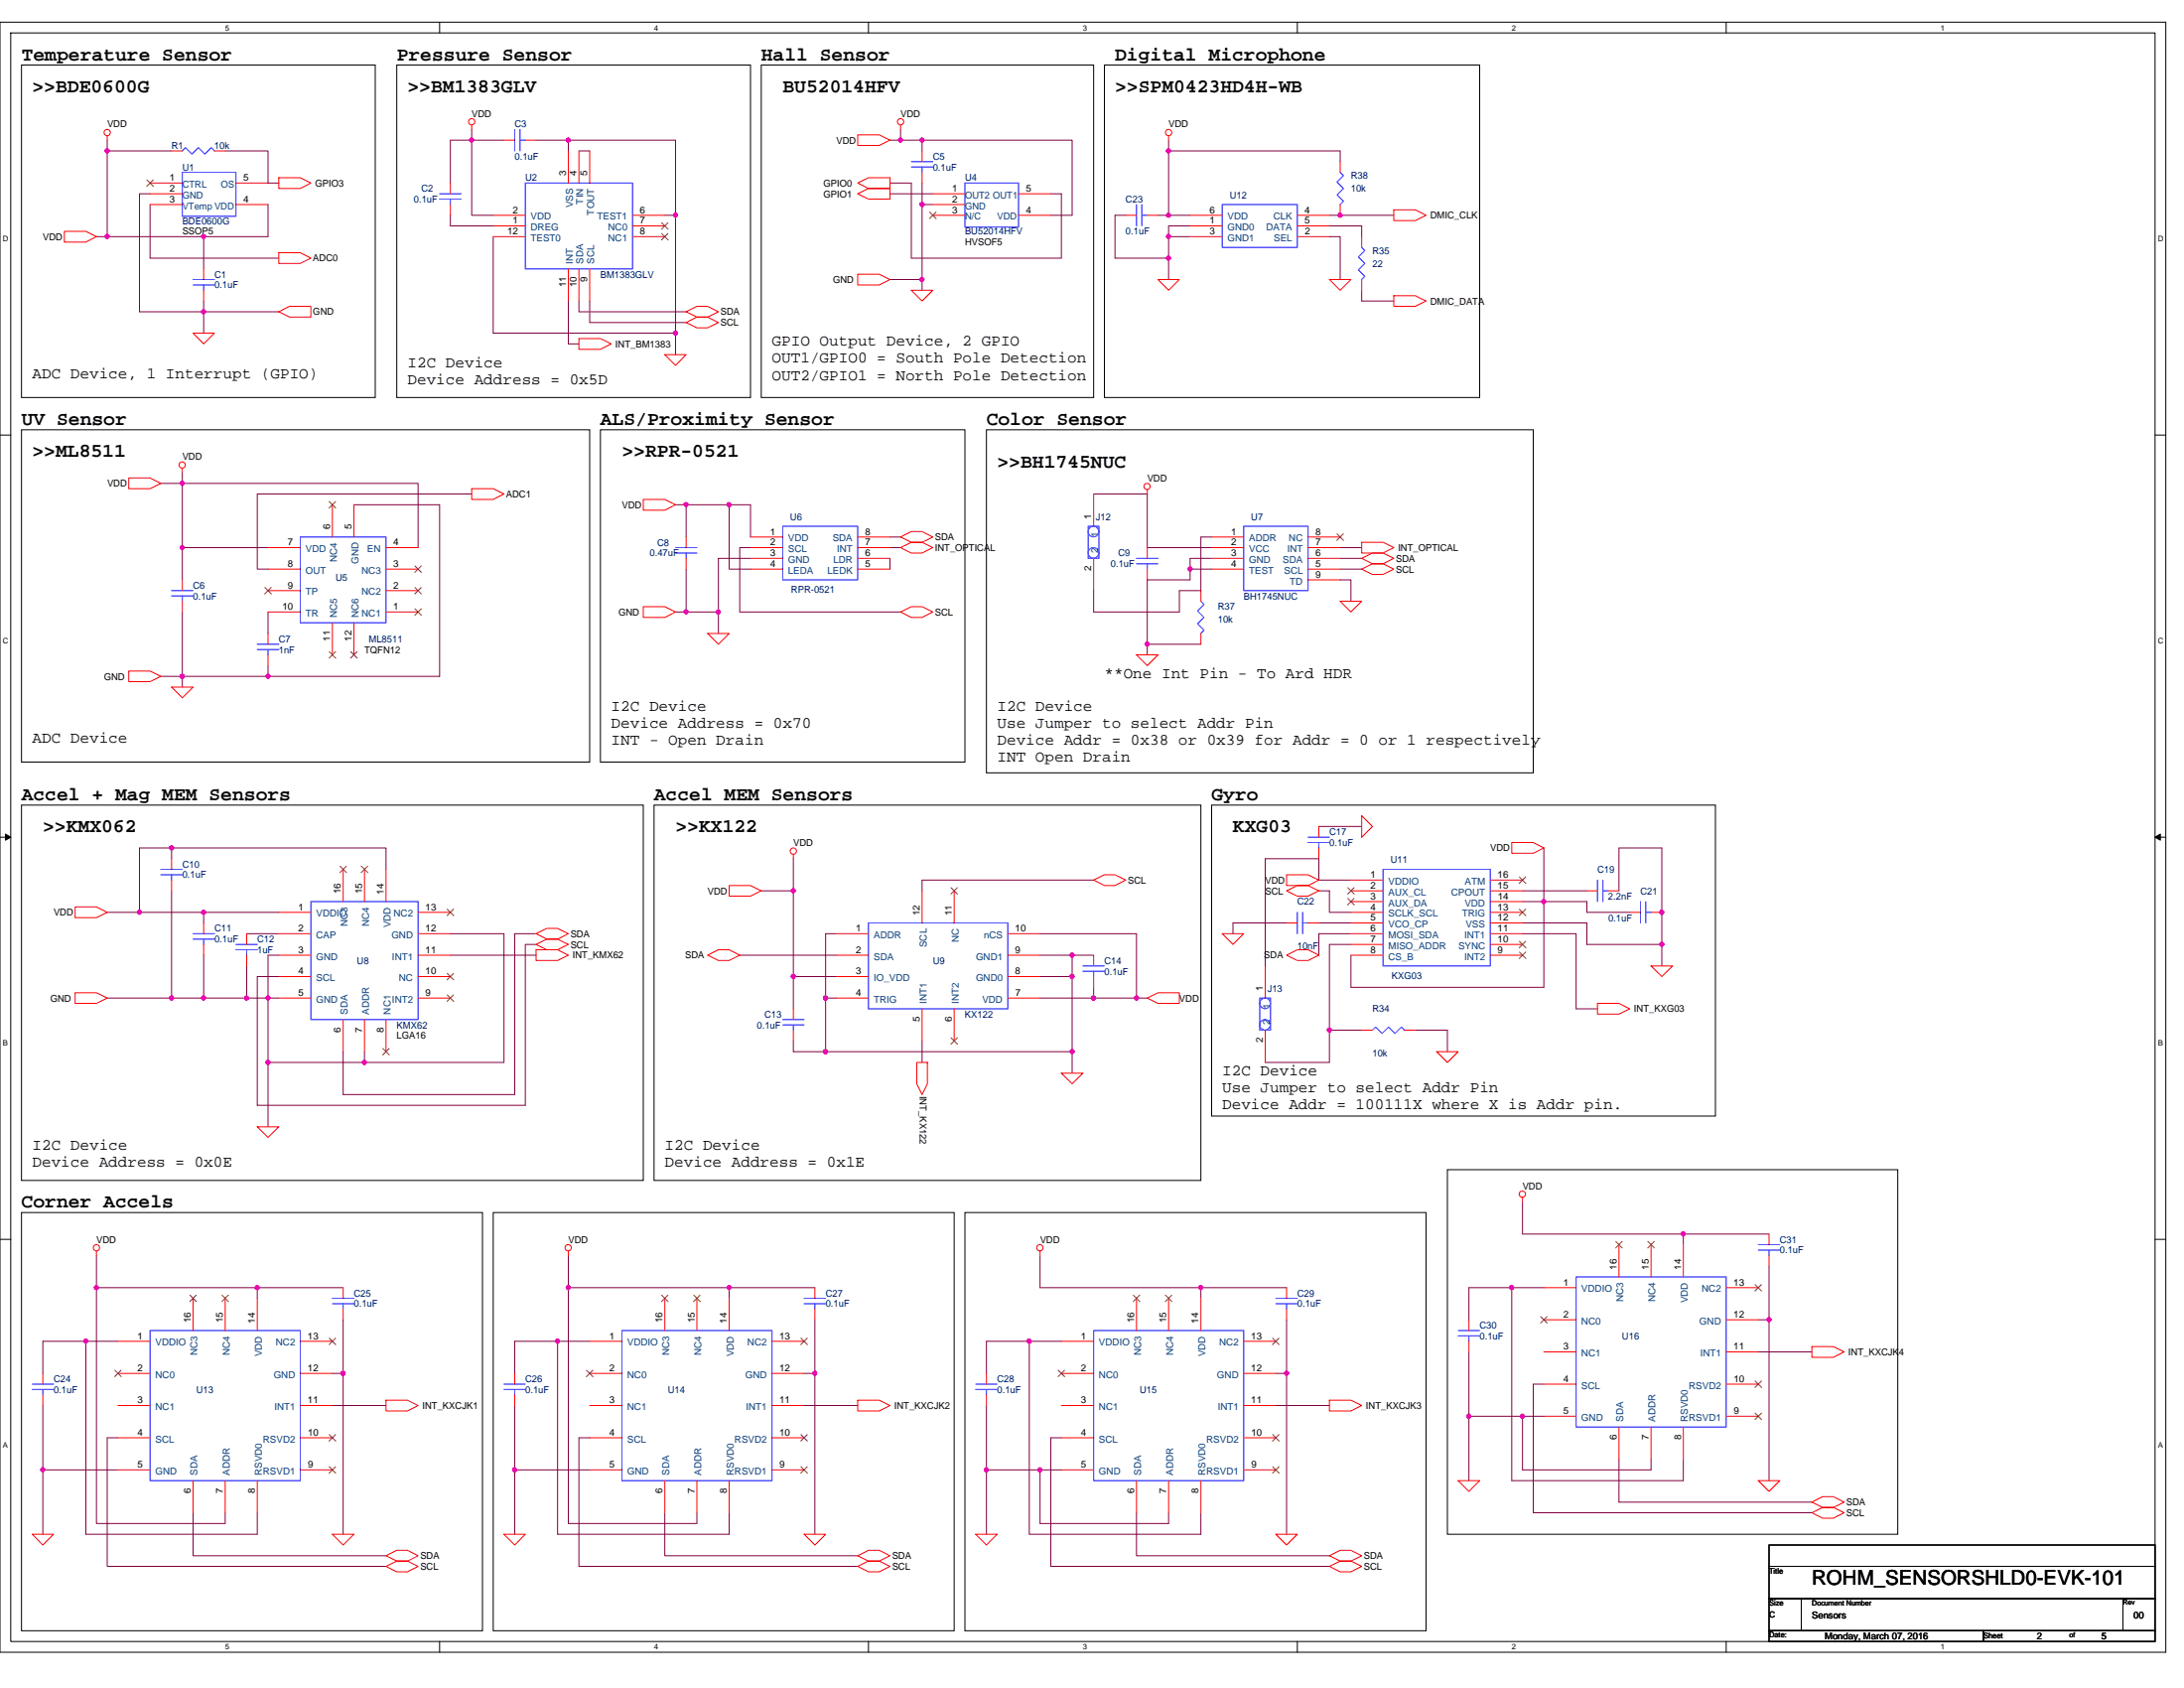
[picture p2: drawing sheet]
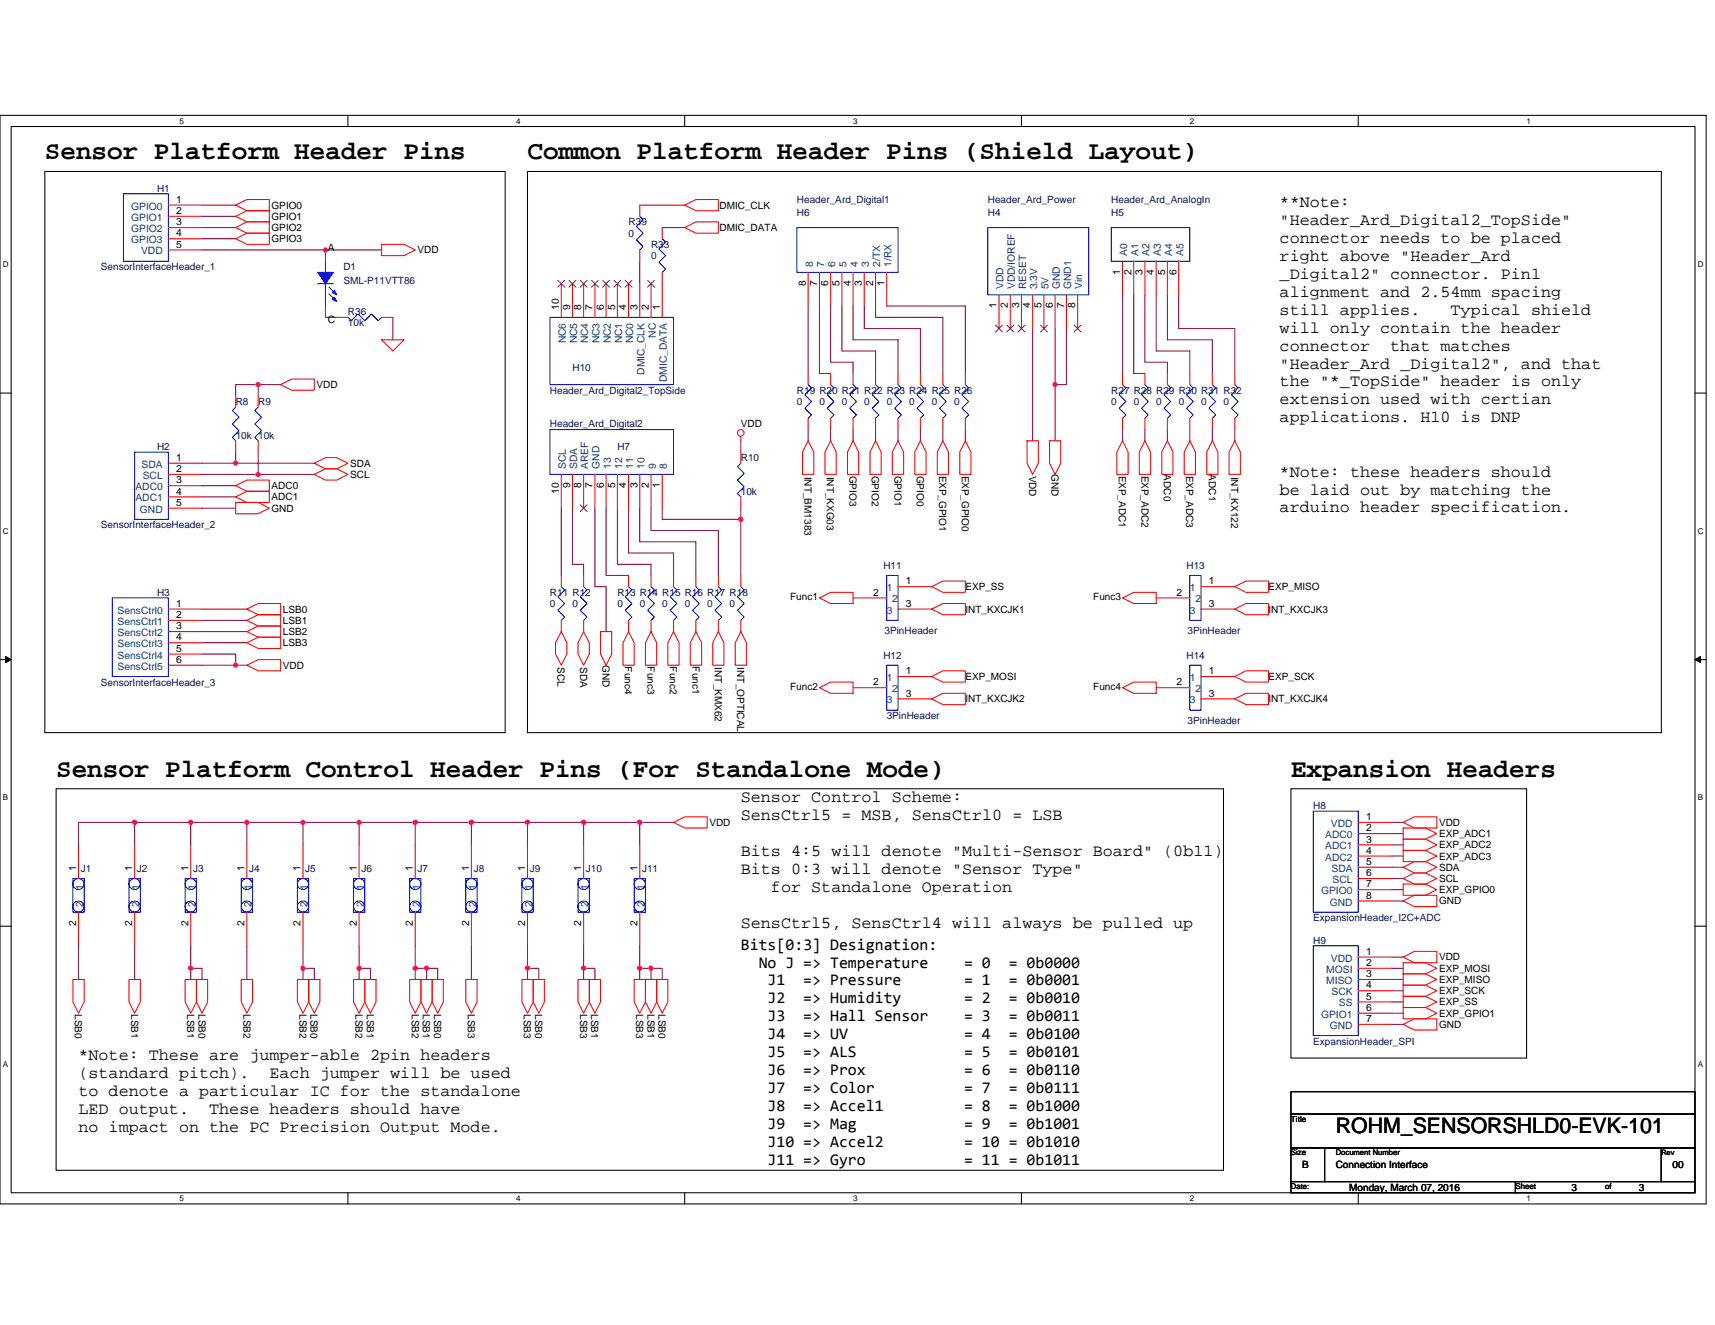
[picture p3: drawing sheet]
# OrCAD Capture schematic ROHM_SENSORSHLD0-EVK-101_SCH_REV00_2015-05-18.DSN

## Sheets
1 P01: RevisionHist: title: ROHM_SENSORSHLD0-EVK-101; rev: 00; note: Table of Contents/Revision History
2 P03: Sensors: size C; note: Sensors
3 P02: Connection Interface: size B; note: Connection Interface

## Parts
sheet P02: Connection Interface
D1  SML-P11VTT86  [LED0402]
H1  SensorInterfaceHeader_1  [HDR_THVT_1X5_100]
H2  SensorInterfaceHeader_2  [HDR_THVT_1X5_100]
H3  SensorInterfaceHeader_3  [HDR_THVT_1X6_100]
H4  Header_Ard_Power  [HDR_THVT_1X8_100]
H5  Header_Ard_AnalogIn  [HDR_THVT_1X6_100]
H6  Header_Ard_Digital1  [HDR_THVT_1X8_100]
H7  Header_Ard_Digital2  [HDR_THVT_1X10_100]
H8  ExpansionHeader_I2C+ADC  [HDR_THVT_1X8_100]
H9  ExpansionHeader_SPI  [HDR_THVT_1X7_100]
H10  Header_Ard_Digital2_TopSide  [HDR_THVT_1X10_100]
H11  3PinHeader  [HDR_THVT_1X3_100]
H12  3PinHeader  [HDR_THVT_1X3_100]
H13  3PinHeader  [HDR_THVT_1X3_100]
H14  3PinHeader  [HDR_THVT_1X3_100]
J1  2-Pin Header  [HDR_THVT_1X2_100]
J2  2-Pin Header  [HDR_THVT_1X2_100]
J3  2-Pin Header  [HDR_THVT_1X2_100]
J4  2-Pin Header  [HDR_THVT_1X2_100]
J5  2-Pin Header  [HDR_THVT_1X2_100]
J6  2-Pin Header  [HDR_THVT_1X2_100]
J7  2-Pin Header  [HDR_THVT_1X2_100]
J8  2-Pin Header  [HDR_THVT_1X2_100]
J9  2-Pin Header  [HDR_THVT_1X2_100]
J10  2-Pin Header  [HDR_THVT_1X2_100]
J11  2-Pin Header  [HDR_THVT_1X2_100]
R8  10k  [R0603]
R9  10k  [R0603]
R10  10k  [R0603]
R11  0  [R0603]
R12  0  [R0603]
R13  0  [R0603]
R14  0  [R0603]
R15  0  [R0603]
R16  0  [R0603]
R17  0  [R0603]
R18  0  [R0603]
R19  0  [R0603]
R20  0  [R0603]
R21  0  [R0603]
R22  0  [R0603]
R23  0  [R0603]
R24  0  [R0603]
R25  0  [R0603]
R26  0  [R0603]
R27  0  [R0603]
R28  0  [R0603]
R29  0  [R0603]
R30  0  [R0603]
R31  0  [R0603]
R32  0  [R0603]
R33  0  [R0603]
R36  10k  [R0603]
R39  0  [R0603]
sheet P03: Sensors
C1  0.1uF  [C0402]
C2  0.1uF  [C0402]
C3  0.1uF  [C0402]
C5  0.1uF  [C0402]
C6  0.1uF  [C0402]
C7  1nF  [C0402]
C8  0.47uF  [C0402]
C9  0.1uF  [C0402]
C10  0.1uF  [C0402]
C11  0.1uF  [C0402]
C12  1uF  [C0402]
C13  0.1uF  [C0402]
C14  0.1uF  [C0402]
C17  0.1uF  [C0402]
C19  2.2nF  [C0402]
C21  0.1uF  [C0402]
C22  10nF  [C0402]
C23  0.1uF  [C0402]
C24  0.1uF  [C0402]
C25  0.1uF  [C0402]
C26  0.1uF  [C0402]
C27  0.1uF  [C0402]
C28  0.1uF  [C0402]
C29  0.1uF  [C0402]
C30  0.1uF  [C0402]
C31  0.1uF  [C0402]
J12  2-Pin Header  [HDR_THVT_1X2_100]
J13  2-Pin Header  [HDR_THVT_1X2_100]
R1  10k  [R0603]
R34  10k  [R0603]
R35  22  [R0603]
R37  10k  [R0603]
R38  10k  [R0603]
U1  BDE0600G  [SSOP5]
U2  BM1383GLV  [BM1383GLV]
U4  BU52014HFV  [HVSOF5]
U5  ML8511  [TQFN12]
U6  RPR-0521  [IC_3P94X2P36]
U7  BH1745NUC  [BH1745NUC]
U8  KMX62  [LGA_3x3x0P9]
U9  KX122  [LGA_2x2x0P9]
U11  KXG03  [LGA_3x3x0P9]
U12  SPM0423HD4H-WB  [IC_4P72X3P76]
U13  EVAL-KXCJK-1013  [LGA_3X3X0P9]
U14  EVAL-KXCJK-1013  [LGA_3X3X0P9]
U15  EVAL-KXCJK-1013  [LGA_3X3X0P9]
U16  EVAL-KXCJK-1013  [LGA_3X3X0P9]

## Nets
GND_HL2_2: C1.2 C3.2 C5.2 C6.2 C7.2 C8.2 C9.2 C10.2 C11.2 C12.2 C13.2 C14.1 C17.1 C19.2 C21.2 C22.1 C23.1 C24.2 C25.2 C26.2 C27.2 C28.2 C29.2 C30.2 C31.2 H2.5(GND) H4.6(GND) H4.7(GND1) H7.7(GND) H8.8(GND) H9.7(GND) R34.2 R36.1 R37.2 U1.2(GND) U2.3(VSS) U2.6(TEST1) U2.12(TEST0) U4.2(GND) U5.5(GND) U6.3(GND) U7.3(GND) U7.4(TEST) U7.9(TD) U8.3(GND) U8.5(GND) U8.7(ADDR) U8.12(GND) U9.1(ADDR) U9.4(TRIG) U9.8(GND0) U9.9(GND1) U11.12(VSS) U12.1(GND0) U12.2(SEL) U12.3(GND1) U13.5(GND) U13.12(GND) U14.5(GND) U14.12(GND) U15.5(GND) U15.7(ADDR) U15.12(GND) U16.5(GND) U16.7(ADDR) U16.12(GND)
VDD: C1.1 C2.1 C3.1 C5.1 C6.1 C8.1 C9.1 C10.1 C11.1 C13.1 C14.2 C17.2 C21.1 C23.2 C25.1 C27.1 C29.1 C31.1 D1.A(ANODE) H1.5(VDD) H3.5(SensCtrl4) H3.6(SensCtrl5) H4.4(3.3V) H8.1(VDD) H9.1(VDD) J1.1 J2.1 J3.1 J4.1 J5.1 J6.1 J7.1 J8.1 J9.1 J10.1 J11.1 J12.1 J13.1 R1.1 R8.2 R9.2 R10.2 R38.1 U1.4(VDD) U2.2(VDD) U4.4(VDD) U5.4(EN) U5.7(VDD) U6.1(VDD) U6.4(LEDA) U7.2(VCC) U8.1(VDDIO) U8.14(VDD) U9.3(IO_VDD) U9.7(VDD) U9.10(nCS) U11.1(VDDIO) U11.8(CS_B) U11.14(VDD) U12.6(VDD) U13.7(ADDR) U13.14(VDD) U14.7(ADDR) U14.14(VDD) U15.14(VDD) U16.14(VDD)
ADC0: H2.3(ADC0) R29.2 U1.3(VTemp)
ADC1: H2.4(ADC1) R31.2 U5.8(OUT)
DMIC_CLK: R38.2 R39.1 U12.4(CLK)
DMIC_DATA: R33.1 R35.2
EXP_ADC1: H8.2(ADC0) R27.2
EXP_ADC2: H8.3(ADC1) R28.2
EXP_ADC3: H8.4(ADC2) R30.2
EXP_GPIO0: H8.7(GPIO0) R26.2
EXP_GPIO1: H9.6(GPIO1) R25.2
EXP_MISO: H9.3(MISO) H13.1
EXP_MOSI: H9.2(MOSI) H12.1
EXP_SCK: H9.4(SCK) H14.1
EXP_SS: H9.5(SS) H11.1
Func1: H11.2 R16.2
Func2: H12.2 R15.2
Func3: H13.2 R14.2
Func4: H14.2 R13.2
GPIO0: H1.1(GPIO0) R24.2 U4.5(OUT1)
GPIO1: H1.2(GPIO1) R23.2 U4.1(OUT2)
GPIO2: H1.3(GPIO2) R22.2
GPIO3: H1.4(GPIO3) R1.2 R21.2 U1.5(OS)
INT_BM1383: R19.2 U2.11(INT)
INT_KMX62: R17.2 U8.11(INT1)
INT_KX122: R32.2 U9.5(INT1)
INT_KXCJK1: H11.3 U13.11(INT1)
INT_KXCJK2: H12.3 U14.11(INT1)
INT_KXCJK3: H13.3 U15.11(INT1)
INT_KXCJK4: H14.3 U16.11(INT1)
INT_KXG03: R20.2 U11.11(INT1)
INT_OPTICAL: R18.2 U6.7(INT) U7.7(INT)
LSB0: H3.1(SensCtrl0) H3.2(SensCtrl1) H3.3(SensCtrl2) H3.4(SensCtrl3) J1.2 J2.2 J3.2 J4.2 J5.2 J6.2 J7.2 J8.2 J9.2 J10.2 J11.2
NC1: U13.3(NC1) U14.3(NC1) U15.3(NC1) U16.3(NC1)
SCL: H2.2(SCL) H8.6(SCL) R9.1 R11.2 U2.9(SCL) U6.2(SCL) U7.5(SCL) U8.4(SCL) U9.12(SCL) U11.4(SCLK_SCL) U13.4(SCL) U14.4(SCL) U15.4(SCL) U16.4(SCL)
SDA: H2.1(SDA) H8.5(SDA) R8.1 R12.2 U2.10(SDA) U6.8(SDA) U7.6(SDA) U8.6(SDA) U9.2(SDA) U11.6(MOSI_SDA) U13.6(SDA) U14.6(SDA) U15.6(SDA) U16.6(SDA)
N14002690: C12.1 U8.2(CAP)
N14009218: C7.1 U5.10(TR)
N14013380: U6.5(LEDK) U6.6(LDR)
N14046481: J12.2 R37.1 U7.1(ADDR)
N14046877: U2.4(TIN) U2.5(TOUT)
N14048054: C2.2 U2.1(DREG)
N14096363: D1.C(CATHODE) R36.2
N14097558: H7.10(SCL) R11.1
N14097562: H7.9(SDA) R12.1
N14097578: H7.5(12) R14.1
N14097590: H7.4(11) R15.1
N14097622: H7.3(10) R16.1
N14097634: H7.2(9) R17.1
N14097646: H7.1(8) R10.1 R18.1
N14098075: H6.8 R19.1
N14098079: H6.7 R20.1
N14098086: H6.6 R21.1
N14098098: H6.5 R22.1
N14098110: H6.4 R23.1
N14098122: H6.3 R24.1
N14098134: H6.2(2/TX) R25.1
N14098146: H6.1(1/RX) R26.1
N14098493: H5.1(A0) R27.1
N14098497: H5.2(A1) R28.1
N14098504: H5.3(A2) R29.1
N14098516: H5.4(A3) R30.1
N14098528: H5.5(A4) R31.1
N14098540: H5.6(A5) R32.1
N14105342: C19.1 U11.15(CPOUT)
N14105886: C22.2 U11.5(VCO_CP)
N14107068: J13.2 R34.1 U11.7(MISO_ADDR)
N14121723: H7.6(13) R13.1
N14122965: H10.3(DMIC_CLK) R39.2
N14126545: R35.1 U12.5(DATA)
N14147584: C24.1 U13.1(VDDIO) U13.8(RSVD0)
N14153341: C26.1 U14.1(VDDIO) U14.8(RSVD0)
N14154047: C28.1 U15.1(VDDIO) U15.8(RSVD0)
N14155374: C30.1 U16.1(VDDIO) U16.8(RSVD0)
N14187344: H10.1(DMIC_DATA) R33.2

Not connected (* = marked no-connect by the designer): H4 1(VDD)* 2(VDD/IOREF)* 3(RESET)* 5(5V)* 8(Vin)*; H7 8(AREF)*; H10 2(NC)* 4(NC0)* 5(NC1)* 6(NC2)* 7(NC3)* 8(NC4)* 9(NC5)* 10(NC6)*; U1 1(CTRL)*; U2 7(NC0)* 8(NC1)*; U4 3(N/C)*; U5 1(NC1)* 2(NC2)* 3(NC3)* 6(NC4)* 9(TP)* 11(NC5)* 12(NC6)*; U7 8(NC)*; U8 8(NC1)* 9(INT2)* 10(NC)* 13(NC2)* 15(NC4)* 16(NC3)*; U9 6(INT2)* 11(NC)*; U11 2(AUX_CL)* 3(AUX_DA)* 9(INT2)* 10(SYNC)* 13(TRIG)* 16(ATM)*; U13 2(NC0)* 9(RSVD1)* 10(RSVD2)* 13(NC2)* 15(NC4)* 16(NC3)*; U14 2(NC0)* 9(RSVD1)* 10(RSVD2)* 13(NC2)* 15(NC4)* 16(NC3)*; U15 2(NC0)* 9(RSVD1)* 10(RSVD2)* 13(NC2)* 15(NC4)* 16(NC3)*; U16 2(NC0)* 9(RSVD1)* 10(RSVD2)* 13(NC2)* 15(NC4)* 16(NC3)*

## Notes on the sheets
sheet 1
- ROHM Sensor Platform MultiSensor Shield
- Page        Contents
- Rev              Contents
- 1         Table of Contents/Revision History
- 00
- Starting Schematic             1-12-2015
- 2         Connection Interfaces
- Added interfaces, ROHM
  RGB, pressure and MEMS   2-13-2015
- 3         Sensors
- Added KXG03 Gyro             4-14-2015
- Pulled in NXP Feedback       4-28-2015
- Added corner accels           5-13-2015
sheet 2
- Temperature Sensor
- Pressure Sensor
- Hall Sensor
- Digital Microphone
- >>BDE0600G
- >>BM1383GLV
- BU52014HFV
- >>SPM0423HD4H-WB
- GPIO Output Device, 2 GPIO
  OUT1/GPIO0 = South Pole Detection
  OUT2/GPIO1 = North Pole Detection
- ADC Device, 1 Interrupt (GPIO)
- I2C Device
  Device Address = 0x5D
- UV Sensor
- ALS/Proximity Sensor
- Color Sensor
- >>ML8511
- >>RPR-0521
- >>BH1745NUC
- **One Int Pin - To Ard HDR
- I2C Device
  Device Address = 0x70
  INT - Open Drain
- I2C Device
  Use Jumper to select Addr Pin
  Device Addr = 0x38 or 0x39 for Addr = 0 or 1 respectively
  INT Open Drain
- ADC Device
- Accel + Mag MEM Sensors
- Accel MEM Sensors
- Gyro
- >>KMX062
- >>KX122
- KXG03
- I2C Device
  Use Jumper to select Addr Pin
  Device Addr = 100111X where X is Addr pin.
- I2C Device
  Device Address = 0x0E
- I2C Device
  Device Address = 0x1E
- Corner Accels
sheet 3
- Sensor Platform Header Pins
- Common Platform Header Pins (Shield Layout)
- **Note:
  "Header_Ard_Digital2_TopSide"
  connector needs to be placed
  right above "Header_Ard
  _Digital2" connector. Pin1
  alignment and 2.54mm spacing
  still applies.   Typical shield
  will only contain the header
  connector  that matches
  "Header_Ard _Digital2", and that
  the "*_TopSide" header is only
  extension used with certian
  applications. H10 is DNP
- *Note: these headers should
  be laid out by matching the
  arduino header specification.
- Sensor Platform Control Header Pins (For Standalone Mode)
- Expansion Headers
- Sensor Control Scheme:
  SensCtrl5 = MSB, SensCtrl0 = LSB
  Bits 4:5 will denote "Multi-Sensor Board" (0b11)
  Bits 0:3 will denote "Sensor Type"
     for Standalone Operation
  SensCtrl5, SensCtrl4 will always be pulled up
- Bits[0:3] Designation:
    No J => Temperature    = 0  = 0b0000
     J1  => Pressure       = 1  = 0b0001
     J2  => Humidity       = 2  = 0b0010
     J3  => Hall Sensor    = 3  = 0b0011
     J4  => UV             = 4  = 0b0100
     J5  => ALS            = 5  = 0b0101
     J6  => Prox           = 6  = 0b0110
     J7  => Color          = 7  = 0b0111
     J8  => Accel1         = 8  = 0b1000
     J9  => Mag            = 9  = 0b1001
     J10 => Accel2         = 10 = 0b1010
     J11 => Gyro           = 11 = 0b1011
- *Note: These are jumper-able 2pin headers
  (standard pitch).  Each jumper will be used
  to denote a particular IC for the standalone
  LED output.  These headers should have
  no impact on the PC Precision Output Mode.
